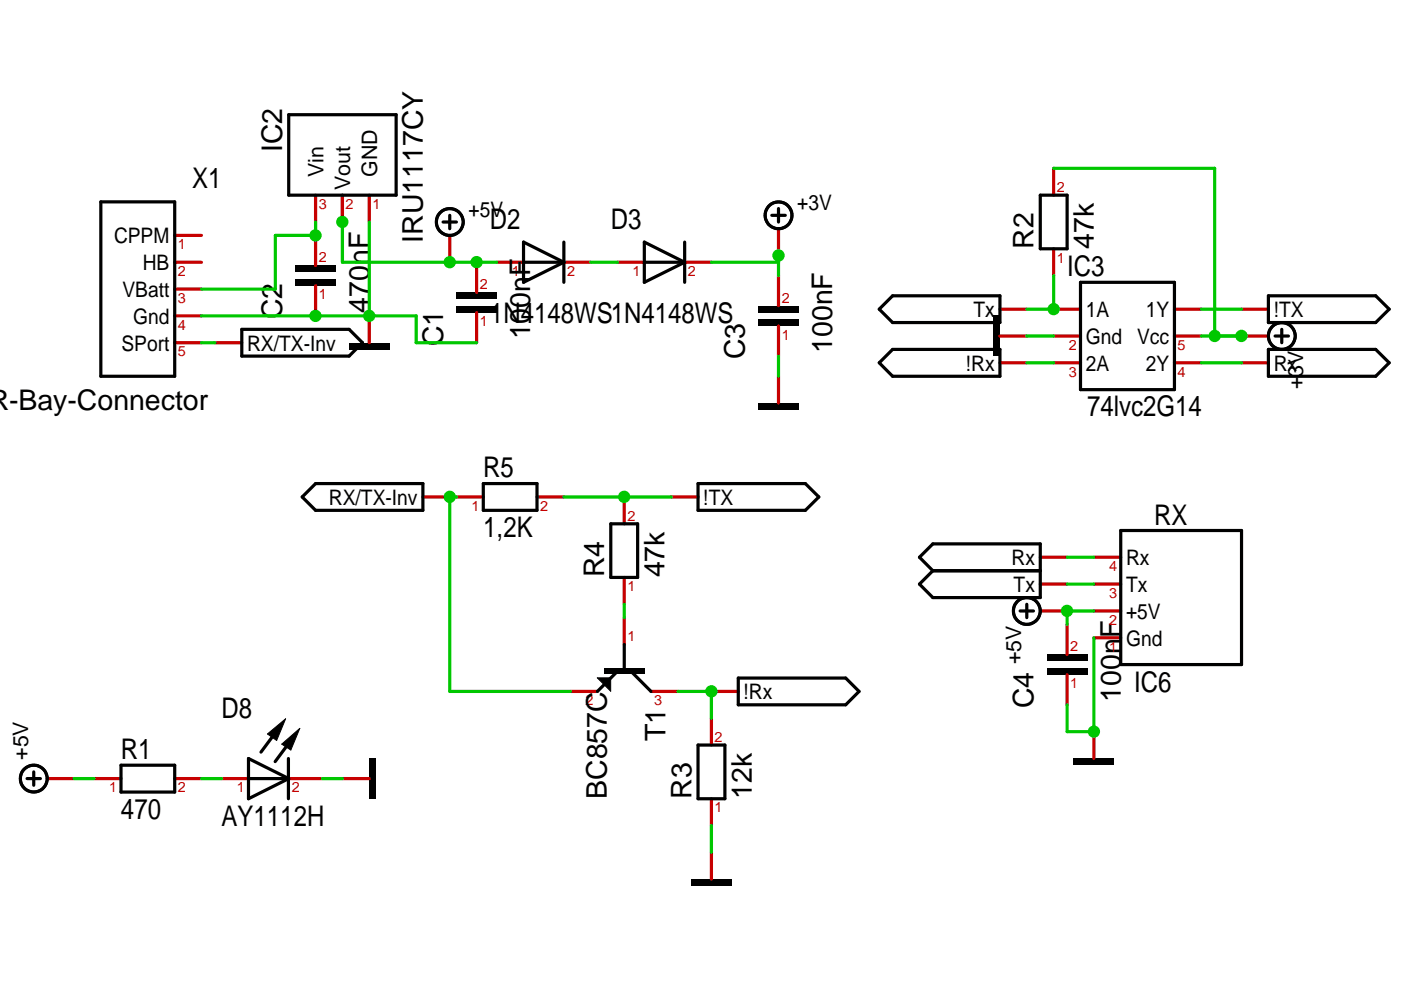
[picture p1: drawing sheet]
<svg xmlns="http://www.w3.org/2000/svg" width="297mm" height="210mm" viewBox="0 0 297 210" stroke-linecap="round" stroke-linejoin="round" font-family="sans-serif">
<path d="M56.7 155.6l3.9-3.2-1.9 4.6zM59.7 157.8l3.9-3.4-1.9 4.6zM126.6 143.7h2.9v2.9z" fill="none" stroke="#000" stroke-width=".21"/>
<g fill="#000">
<path d="M62.6 56.3h8.6v1.4h-8.6zM62.6 59.2h8.6v1.4h-8.6zM74 72.7h8.5v1.4h-8.5zM96.8 62h8.5v1.4h-8.5zM96.8 64.8h8.5v1.5h-8.5zM160.8 64.8h8.5v1.5h-8.5zM160.8 67.7h8.5v1.4h-8.5zM210.6 67h1.4v8.5h-1.4zM160.8 85.4h8.5v1.5h-8.5zM56.7 155.6l3.9-3.2-1.9 4.6zM59.7 157.8l3.9-3.4-1.9 4.6zM126.6 143.7h2.9v2.9z"/>
<path d="M128.1 141.8h8.5v1.1h-8.5zM222 138.8h8.5v1.4h-8.5zM222 141.6h8.5v1.4h-8.5zM78.3 160.8h1.4v8.6h-1.4zM227.7 160.8h8.5v1.4h-8.5zM146.6 186.4h8.5v1.4h-8.5z"/>
</g>
<g fill="none" stroke="#c70000" stroke-width=".68">
<path d="M223.4 35.7v5.7M37 55.6h5.7M37 49.9h5.7M66.9 41.4v5.7M66.9 49.9v6.4M72.6 41.4v5.7M78.3 41.4v5.7M95.4 49.9v5.7M101 55.6v6.4M105.3 55.6h5.7M119.5 55.6h5.7M130.9 55.6h5.7"/>
<path d="M145.2 55.6h5.6M165.1 48.5v5.7M165.1 58.4v6.4M223.4 52.7v5.7M37 72.7h5.7M37 67h5.7M37 61.3h5.7M45.6 72.7h5.7M66.9 60.6v6.4M78.3 67v5.7M101 66.3v6.4M165.1 69.1v6.4"/>
<path d="M165.1 79.8v5.6M212 65.6h5.7M212 71.2h5.7M212 76.9h5.7M223.4 65.6h5.7M223.4 71.2h5.7M223.4 76.9h5.7M249 65.6h5.7M249 71.2h5.7M249 76.9h5.7M263.2 65.6h5.7M263.2 71.2h5.7"/>
<path d="M263.2 76.9h5.7M89.7 105.4h5.7M96.8 105.4h5.7M113.9 105.4h5.6M132.4 105.4v5.7M142.3 105.4h5.7M220.6 118.2h5.7M231.9 118.2h5.7M132.4 122.4v5.7M132.4 131v5.7M220.6 123.8h5.7M220.6 129.5h5.7"/>
<path d="M226.3 132.4v6.4M231.9 123.8h5.7M231.9 129.5h5.7M231.9 135.2h5.7M121 146.6h5.7M138 146.6h5.7M150.8 146.6h5.7M150.8 152.3v5.7M226.3 143v6.4M231.9 155.1v5.7M10 165.1h5.7M20 165.1h5.7"/>
<path d="M37 165.1h5.7M47 165.1h5.7M61.2 165.1h7.1M72.6 165.1h5.7M150.8 169.4v5.6M150.8 180.7v5.7"/>
</g>
<g fill="none" stroke="#000" stroke-width=".68">
<path d="M61.2 24.3h22.8v17.1h-22.8zM21.4 42.8h15.6v37h-15.6zM93.9 47.1h2.9M95.4 45.7v2.8M111 55.6h8.5M111 51.3l8.5 4.3-8.5 4.3zM119.5 51.3v8.6M136.6 51.3l8.6 4.3-8.6 4.3zM136.6 55.6h8.6M145.2 51.3v8.6M163.6 45.7h2.9M165.1 44.2v2.9"/>
<path d="M220.6 41.4h5.7v11.3h-5.7zM229.1 59.9h19.9v22.7h-19.9zM51.3 69.8h22.7l2.9 2.9-2.9 2.8h-22.7zM186.4 76.9l2.9-2.8h22.7v5.7h-22.7zM186.4 65.6l2.9-2.9h22.7v5.7h-22.7zM268.9 74.1h22.8l2.8 2.8-2.8 2.9h-22.8zM268.9 62.7h22.8l2.8 2.9-2.8 2.8h-22.8zM270.3 71.2h2.9M271.6 74.1a2.84 2.84 0 0 1-2.3-4.3 2.84 2.84 0 0 1 4.9 0 2.84 2.84 0 0 1-2.3 4.3M271.8 69.8v2.9M64.1 105.4l2.8-2.9h22.8v5.7h-22.8zM102.5 102.5h11.4v5.7h-11.4z"/>
<path d="M129.5 111.1h5.7v11.3h-5.7zM148 102.5h22.8l2.8 2.9-2.8 2.8h-22.8zM194.9 118.2l2.9-2.9h22.8v11.4h-22.8l-2.9-2.9 2.9-2.8zM237.6 112.5h25.6v28.4h-25.6zM132.4 136.7v5.6M197.8 121h22.8M216.3 129.5h2.8M217.5 126.7a2.84 2.84 0 0 0-2.2 4.3 2.84 2.84 0 0 0 4.8 0 2.84 2.84 0 0 0-2.2-4.3M217.7 128.1v2.9M58.8 154.8l-3.5 4.7M61.8 156.8l-3.5 4.7M130.9 142.3l-4.2 4.3"/>
<path d="M133.8 142.3l4.2 4.3M148 158h5.7v11.4h-5.7zM156.5 143.8h22.8l2.8 2.8-2.8 2.8h-22.8zM5.7 165.1h2.9M7.2 163.7v2.8M25.7 162.2h11.3v5.7h-11.3zM52.7 165.1h8.5M52.7 160.8l8.5 4.3-8.5 4.3zM61.2 160.8v8.6"/>
<circle cx="95.4" cy="47.1" r="2.85"/>
<circle cx="165.1" cy="45.6" r="2.84"/>
<circle cx="7.2" cy="165.1" r="2.85"/>
</g>
<path d="M125.2 55.6h5.7M132.4 128.1v2.9M42.7 165.1h4.3" fill="none" stroke="#00c700" stroke-width=".68"/>
<circle cx="257.5" cy="71.2" r="1.31" fill="#00c700"/>
<path d="M223.4 35.7h34.1v35.5h-2.8" fill="none" stroke="#00c700" stroke-width=".68"/>
<circle cx="263.2" cy="71.2" r="1.31" fill="#00c700"/>
<path d="M257.5 71.2h5.7" fill="none" stroke="#00c700" stroke-width=".68"/>
<circle cx="165.1" cy="54.2" r="1.31" fill="#00c700"/>
<path d="M150.8 55.6h14.3M165.1 54.2v4.2M259 71.2h4.2" fill="none" stroke="#00c700" stroke-width=".68"/>
<circle cx="150.8" cy="146.6" r="1.31" fill="#00c700"/>
<path d="M217.7 76.9h5.7M143.7 146.6h7.1v5.7" fill="none" stroke="#00c700" stroke-width=".68"/>
<circle cx="132.3" cy="105.3" r="1.31" fill="#00c700"/>
<path d="M254.7 65.6h8.5M254.7 76.9h8.5M119.5 105.4h22.8M226.3 118.2h5.6" fill="none" stroke="#00c700" stroke-width=".68"/>
<circle cx="223.4" cy="65.5" r="1.31" fill="#00c700"/>
<path d="M223.4 58.4v7.2h-5.7M226.3 123.8h5.6" fill="none" stroke="#00c700" stroke-width=".68"/>
<circle cx="66.9" cy="49.9" r="1.31" fill="#00c700"/>
<path d="M66.9 47.1v2.8h-8.5v11.4h-15.7M95.4 146.6h25.6" fill="none" stroke="#00c700" stroke-width=".68"/>
<circle cx="95.4" cy="105.3" r="1.31" fill="#00c700"/>
<path d="M42.7 72.7h2.9M96.8 105.4h-1.4v41.2M15.7 165.1h4.3" fill="none" stroke="#00c700" stroke-width=".68"/>
<circle cx="226.2" cy="129.5" r="1.31" fill="#00c700"/>
<path d="M226.3 129.5v2.9" fill="none" stroke="#00c700" stroke-width=".68"/>
<circle cx="101" cy="55.6" r="1.31" fill="#00c700"/>
<path d="M101 55.6h4.3M226.3 129.5h5.6" fill="none" stroke="#00c700" stroke-width=".68"/>
<circle cx="95.4" cy="55.6" r="1.31" fill="#00c700"/>
<path d="M72.6 47.1v8.5M95.4 55.6h5.6" fill="none" stroke="#00c700" stroke-width=".68"/>
<circle cx="72.6" cy="47.1" r="1.31" fill="#00c700"/>
<path d="M72.6 55.6h22.8M68.3 165.1h4.3" fill="none" stroke="#00c700" stroke-width=".68"/>
<circle cx="231.9" cy="155.1" r="1.31" fill="#00c700"/>
<path d="M78.3 67h9.9v5.7h12.8M165.1 75.5v4.3M217.7 71.2h5.7M231.9 135.2v19.9h-5.6v-5.7M150.8 175v5.7" fill="none" stroke="#00c700" stroke-width=".68"/>
<circle cx="66.9" cy="67" r="1.31" fill="#00c700"/>
<path d="M42.7 67h24.2" fill="none" stroke="#00c700" stroke-width=".68"/>
<circle cx="78.3" cy="67" r="1.31" fill="#00c700"/>
<path d="M78.3 47.1v19.9h-11.4" fill="none" stroke="#00c700" stroke-width=".68"/>
<g font-size="6">
<text x="59.8" y="32.2" transform="rotate(-90 59.8 32.2)">IC2</text>
<text x="40.8" y="40">X1</text>
<text x="89.7" y="51.5" transform="rotate(-90 89.7 51.5)">IRU1117CY</text>
<text x="103.9" y="48.5">D2</text>
<text x="129.5" y="48.5">D3</text>
<text x="219.1" y="52.7" transform="rotate(-90 219.1 52.7)">R2</text>
<text x="231.9" y="52.7" transform="rotate(-90 231.9 52.7)">47k</text>
<text x="226.3" y="58.4">IC3</text>
<text x="59.8" y="67.7" transform="rotate(-90 59.8 67.7)">C2</text>
<text x="78.3" y="66.3" transform="rotate(-90 78.3 66.3)">470nF</text>
<text x="103.9" y="68.4">1N4148WS1N4148WS</text>
<text x="112.4" y="71.9" transform="rotate(-90 112.4 71.9)">100nF</text>
<text x="93.9" y="73.4" transform="rotate(-90 93.9 73.4)">C1</text>
<text x="157.9" y="76.2" transform="rotate(-90 157.9 76.2)">C3</text>
<text x="176.4" y="74.8" transform="rotate(-90 176.4 74.8)">100nF</text>
<text x="1.9" y="86.9">-Bay-Connector</text>
<text x="230.5" y="88.3">74lvc2G14</text>
<text x="102.5" y="101.1">R5</text>
<text x="102.5" y="113.9">1,2K</text>
<text x="244.7" y="111.3">RX</text>
<text x="128.1" y="122.4" transform="rotate(-90 128.1 122.4)">R4</text>
<text x="140.9" y="122.4" transform="rotate(-90 140.9 122.4)">47k</text>
<text x="237.6" y="148.7" transform="rotate(-90 237.6 148.7)">100nF</text>
<text x="240.5" y="146.8">IC6</text>
<text x="47" y="152.3">D8</text>
<text x="219.1" y="150.2" transform="rotate(-90 219.1 150.2)">C4</text>
<text x="25.7" y="160.8">R1</text>
<text x="141.1" y="157.2" transform="rotate(-90 141.1 157.2)">T1</text>
<text x="25.7" y="173.6">470</text>
<text x="128.7" y="169.4" transform="rotate(-90 128.7 169.4)">BC857C</text>
<text x="146.6" y="169.4" transform="rotate(-90 146.6 169.4)">R3</text>
<text x="159.4" y="169.4" transform="rotate(-90 159.4 169.4)">12k</text>
<text x="47" y="175">AY1112H</text>
</g>
<g font-size="4.5">
<text x="68.6" y="37.5" transform="rotate(-90 68.6 37.5)">Vin</text>
<text x="74.3" y="40.3" transform="rotate(-90 74.3 40.3)">Vout</text>
<text x="80" y="37.5" transform="rotate(-90 80 37.5)">GND</text>
<text x="99.3" y="45.9">+5V</text>
<text x="169" y="44.5">+3V</text>
<text x="24.2" y="51.6">CPPM</text>
<text x="30.3" y="57.3">HB</text>
<text x="26" y="63">VBatt</text>
<text x="28.2" y="68.7">Gnd</text>
<text x="206.4" y="67.2">Tx</text>
<text x="230.2" y="67.2">1A</text>
<text x="242.9" y="67.2">1Y</text>
<text x="270" y="67.2">!TX</text>
<text x="25.7" y="74.3">SPort</text>
<text x="52.4" y="74.3">RX/TX-Inv</text>
<text x="230.2" y="72.9">Gnd</text>
<text x="241.1" y="72.9">Vcc</text>
<text x="204.8" y="78.6">!Rx</text>
<text x="230.2" y="78.6">2A</text>
<text x="242.9" y="78.6">2Y</text>
<text x="270" y="78.6">Rx</text>
<text x="276.3" y="82.6" transform="rotate(-90 276.3 82.6)">+3V</text>
<text x="69.7" y="107">RX/TX-Inv</text>
<text x="149.1" y="107">!TX</text>
<text x="214.5" y="119.8">Rx</text>
<text x="238.7" y="119.8">Rx</text>
<text x="214.9" y="125.5">Tx</text>
<text x="238.7" y="125.5">Tx</text>
<text x="238.7" y="131.2">+5V</text>
<text x="238.7" y="136.9">Gnd</text>
<text x="216.5" y="140.8" transform="rotate(-90 216.5 140.8)">+5V</text>
<text x="157.6" y="148.3">!Rx</text>
<text x="6" y="161.1" transform="rotate(-90 6 161.1)">+5V</text>
</g>
<g font-size="3" fill="#c70000">
<text x="224.1" y="40.7">2</text>
<text x="67.6" y="44.3">3</text>
<text x="73.3" y="44.3">2</text>
<text x="79" y="44.3">1</text>
<text x="37.7" y="52.8">1</text>
<text x="37.7" y="58.5">2</text>
<text x="67.6" y="55.6">2</text>
<text x="108.5" y="58.5">1</text>
<text x="120.2" y="58.5">2</text>
<text x="134.1" y="58.5">1</text>
<text x="145.8" y="58.5">2</text>
<text x="224.1" y="55.7">1</text>
<text x="37.7" y="64.2">3</text>
<text x="67.6" y="63.5">1</text>
<text x="101.7" y="61.3">2</text>
<text x="165.7" y="64.2">2</text>
<text x="37.7" y="69.9">4</text>
<text x="101.7" y="69.2">1</text>
<text x="37.7" y="75.6">5</text>
<text x="165.7" y="72">1</text>
<text x="226.6" y="74.1">2</text>
<text x="249.7" y="74.1">5</text>
<text x="226.6" y="79.8">3</text>
<text x="249.7" y="79.8">4</text>
<text x="100" y="108.3">1</text>
<text x="114.5" y="108.3">2</text>
<text x="133" y="110.4">2</text>
<text x="133" y="125.3">1</text>
<text x="235.1" y="121.1">4</text>
<text x="235.1" y="126.8">3</text>
<text x="133" y="136">1</text>
<text x="235.1" y="132.4">2</text>
<text x="226.9" y="138.1">2</text>
<text x="235.1" y="138.1">1</text>
<text x="124.2" y="149.5">2</text>
<text x="138.7" y="149.5">3</text>
<text x="226.9" y="145.9">1</text>
<text x="151.5" y="157.3">2</text>
<text x="23.2" y="168">1</text>
<text x="37.7" y="168">2</text>
<text x="50.2" y="168">1</text>
<text x="61.9" y="168">2</text>
<text x="151.5" y="172.3">1</text>
</g>
</svg>
